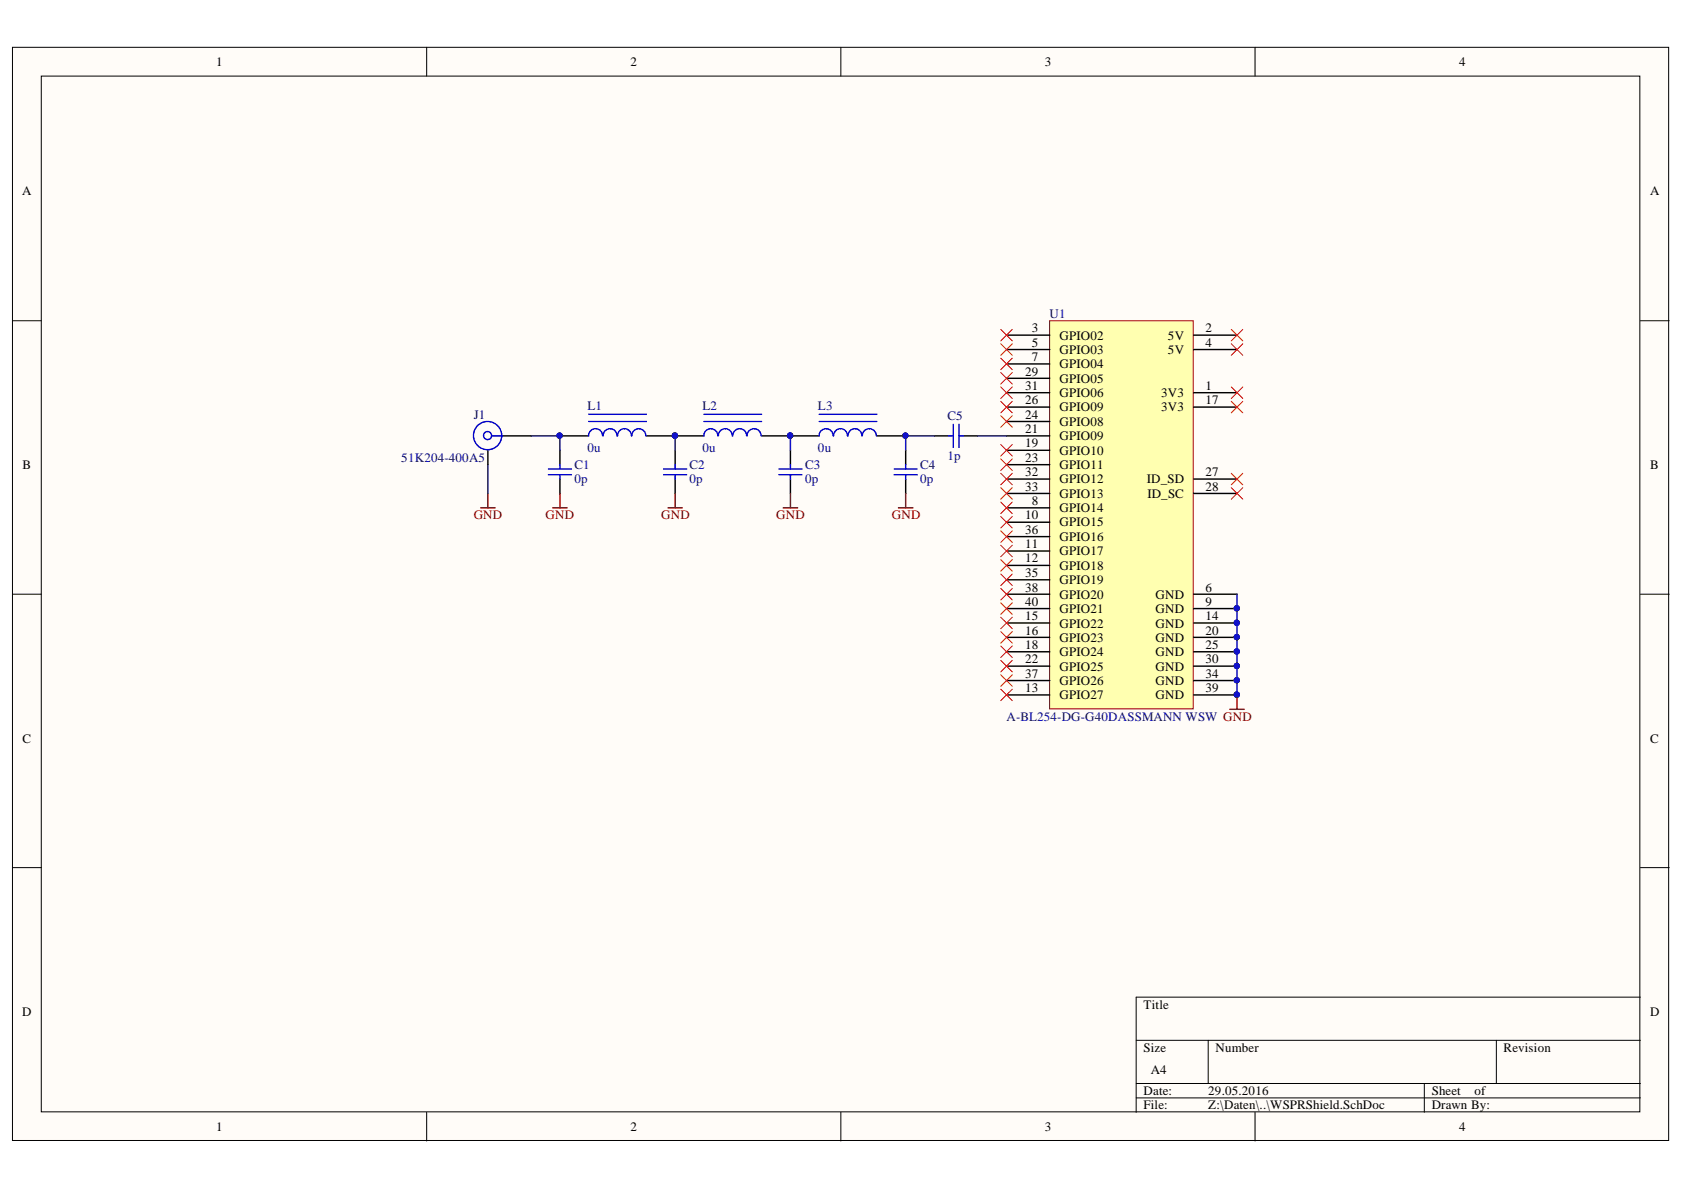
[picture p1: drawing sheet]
# Altium project WSPRShield.PrjPcb
1 sheet, 10 parts. Net scope: global (net labels, ports and power ports of the same name join across sheets).
Board file: WSPRShield.PcbDoc

## Sheet WSPRShield.SchDoc
size A4

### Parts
C1  value 1p  [CER-CO-5MM]  (hidden comment: Capacitor)
C2  value 0p  [CER-CO-5MM]  (hidden comment: Capacitor)
C3  value 0p  [CER-CO-5MM]  (hidden comment: Capacitor)
C4  value 0p  [CER-CO-5MM]  (hidden comment: Capacitor)
C5  value 0p  [CER-CO-5MM]  (hidden comment: Capacitor)
J1  Manufacturer: REICHELT  Type: UG 1094W1  [REICHELT_UG1094W1]  (hidden comment: COAX)
L1  value 0u  [T37-6]  (hidden comment: Inductor (IronCore))
L2  value 0u  [T37-6]  (hidden comment: Inductor (IronCore))
L3  value 0u  [T37-6]  (hidden comment: Inductor (IronCore))
U1  Type: A-BL254-DG-G40DASSMANN WSW  [RASPI_BPHAT]  (hidden comment: RaspberryPiB)

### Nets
GND: C2.1 C3.1 C4.1 C5.1 J1.2(Y) U1.6(GND) U1.9(GND) U1.14(GND) U1.20(GND) U1.25(GND) U1.30(GND) U1.34(GND) U1.39(GND)
NetC1_1: C1.1 U1.7(GPIO04)
NetC1_2: C1.2 C5.2 L3.2
NetC2_2: C2.2 J1.1(X) L1.1
NetC3_2: C3.2 L1.2 L2.1
NetC4_2: C4.2 L2.2 L3.1

Not connected (* = marked no-connect by the designer): U1 1(3V3)* 2(5V)* 3(GPIO02)* 4(5V)* 5(GPIO03)* 8(GPIO14)* 10(GPIO15)* 11(GPIO17)* 12(GPIO18)* 13(GPIO27)* 15(GPIO22)* 16(GPIO23)* 17(3V3)* 18(GPIO24)* 19(GPIO10)* 21(GPIO09)* 22(GPIO25)* 23(GPIO11)* 24(GPIO08)* 26(GPIO09)* 27(ID_SD)* 28(ID_SC)* 29(GPIO05)* 31(GPIO06)* 32(GPIO12)* 33(GPIO13)* 35(GPIO19)* 36(GPIO16)* 37(GPIO26)* 38(GPIO20)* 40(GPIO21)*
